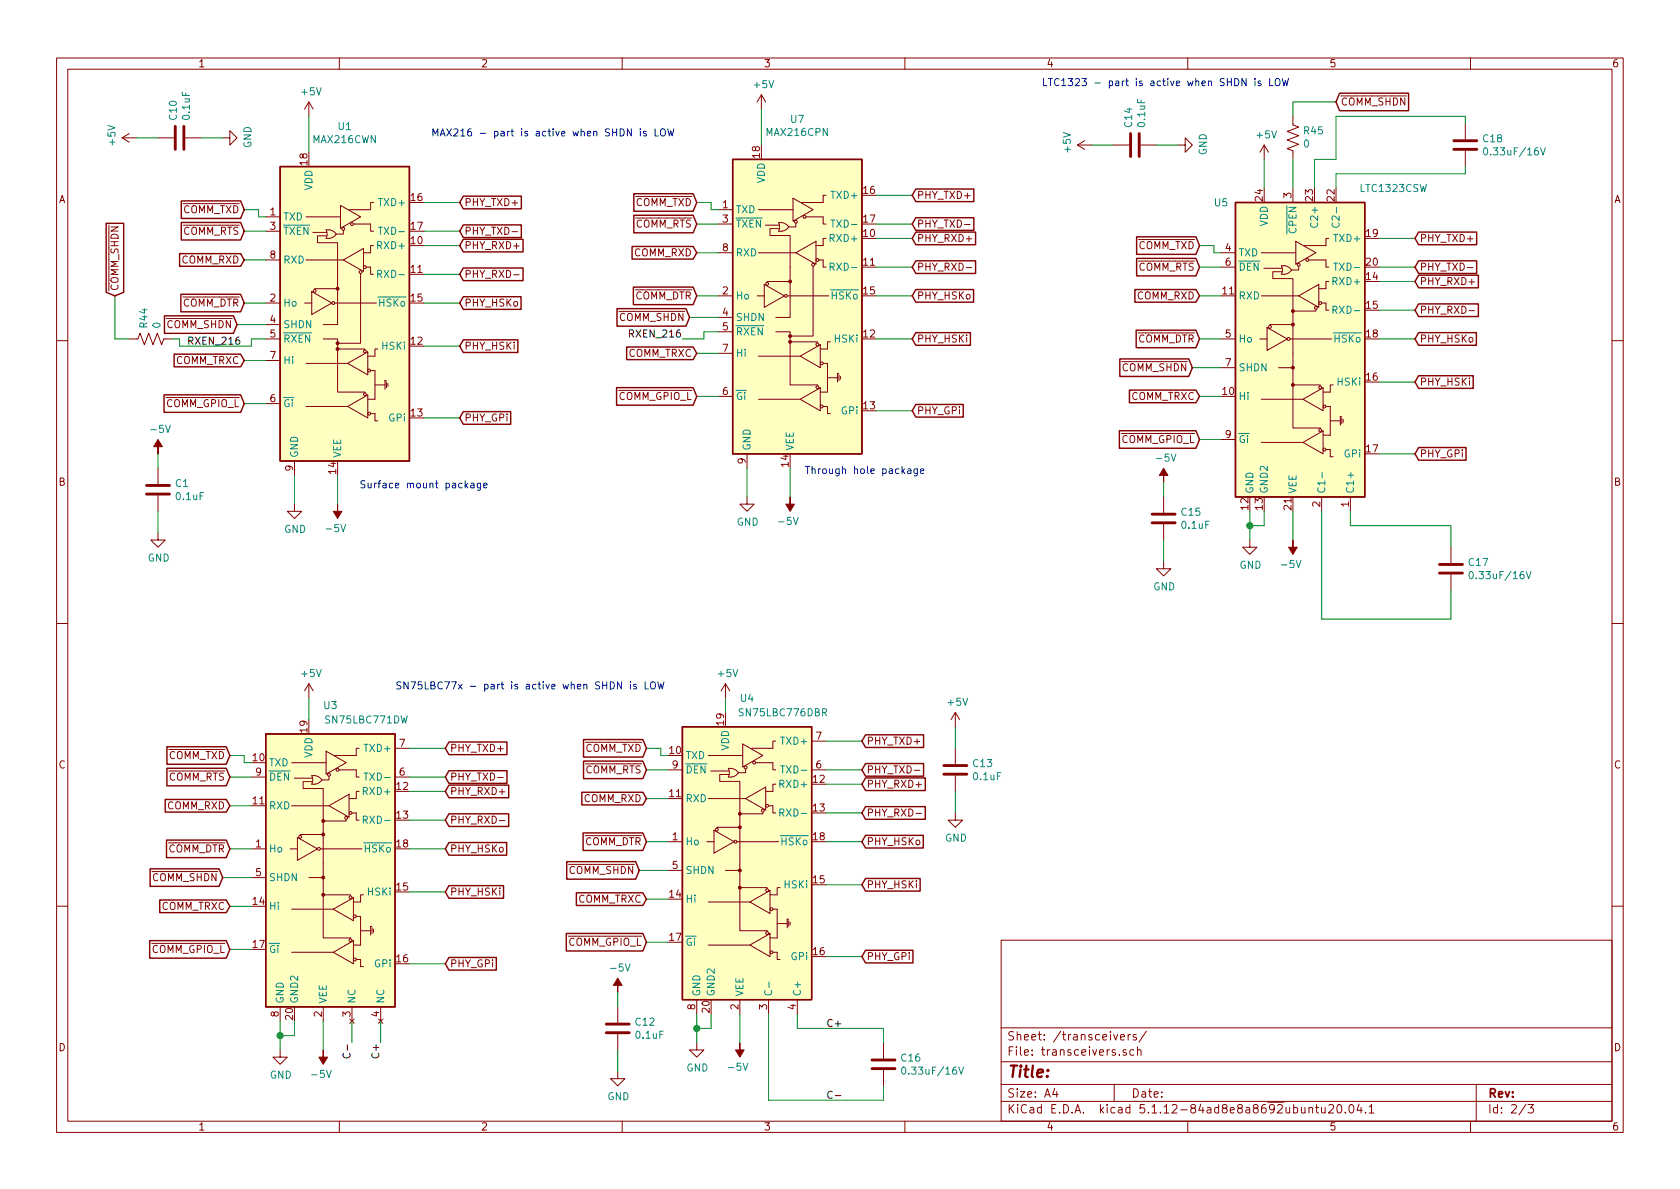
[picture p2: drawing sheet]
EESchema Schematic File Version 4
EELAYER 30 0
EELAYER END
$Descr A4 11693 8268
encoding utf-8
Sheet 2 3
Title ""
Date ""
Rev ""
Comp ""
Comment1 ""
Comment2 ""
Comment3 ""
Comment4 ""
$EndDescr
$Comp
L power:GND #PWR?
U 1 1
P 1950 7300
AR Path="/618901E7" Ref="#PWR?"  Part="1" 
AR Path="/61841750/618901E7" Ref="#PWR0133"  Part="1" 
F 0 "#PWR0133" H 1950 7050 50  0001 C CNN
F 1 "GND" H 1955 7127 50  0000 C CNN
F 2 "" H 1950 7300 50  0001 C CNN
F 3 "" H 1950 7300 50  0001 C CNN
	1    1950 7300
	1    0    0    -1  
$EndComp
Wire Wire Line
	1950 7300 1950 7200
$Comp
L power:+5V #PWR?
U 1 1
P 2150 4850
AR Path="/618901EE" Ref="#PWR?"  Part="1" 
AR Path="/61841750/618901EE" Ref="#PWR0134"  Part="1" 
F 0 "#PWR0134" H 2150 4700 50  0001 C CNN
F 1 "+5V" H 2165 5023 50  0000 C CNN
F 2 "" H 2150 4850 50  0001 C CNN
F 3 "" H 2150 4850 50  0001 C CNN
	1    2150 4850
	1    0    0    -1  
$EndComp
$Comp
L power:+5V #PWR?
U 1 1
P 5050 4850
AR Path="/618901F4" Ref="#PWR?"  Part="1" 
AR Path="/61841750/618901F4" Ref="#PWR0135"  Part="1" 
F 0 "#PWR0135" H 5050 4700 50  0001 C CNN
F 1 "+5V" H 5065 5023 50  0000 C CNN
F 2 "" H 5050 4850 50  0001 C CNN
F 3 "" H 5050 4850 50  0001 C CNN
	1    5050 4850
	1    0    0    -1  
$EndComp
Wire Wire Line
	5050 4850 5050 4950
Wire Wire Line
	2150 5000 2150 4850
$Comp
L power:GND #PWR?
U 1 1
P 6650 5650
AR Path="/6189020E" Ref="#PWR?"  Part="1" 
AR Path="/61841750/6189020E" Ref="#PWR0137"  Part="1" 
F 0 "#PWR0137" H 6650 5400 50  0001 C CNN
F 1 "GND" H 6655 5477 50  0000 C CNN
F 2 "" H 6650 5650 50  0001 C CNN
F 3 "" H 6650 5650 50  0001 C CNN
	1    6650 5650
	1    0    0    -1  
$EndComp
$Comp
L power:+5V #PWR?
U 1 1
P 6650 5050
AR Path="/6189021A" Ref="#PWR?"  Part="1" 
AR Path="/61841750/6189021A" Ref="#PWR0139"  Part="1" 
F 0 "#PWR0139" H 6650 4900 50  0001 C CNN
F 1 "+5V" H 6665 5223 50  0000 C CNN
F 2 "" H 6650 5050 50  0001 C CNN
F 3 "" H 6650 5050 50  0001 C CNN
	1    6650 5050
	1    0    0    -1  
$EndComp
Wire Wire Line
	6650 5050 6650 5200
Wire Wire Line
	6650 5500 6650 5650
Wire Wire Line
	2050 7100 2050 7200
Wire Wire Line
	2050 7200 1950 7200
Connection ~ 1950 7200
Wire Wire Line
	1950 7200 1950 7100
$Comp
L power:GND #PWR?
U 1 1
P 4850 7250
AR Path="/61890234" Ref="#PWR?"  Part="1" 
AR Path="/61841750/61890234" Ref="#PWR0140"  Part="1" 
F 0 "#PWR0140" H 4850 7000 50  0001 C CNN
F 1 "GND" H 4855 7077 50  0000 C CNN
F 2 "" H 4850 7250 50  0001 C CNN
F 3 "" H 4850 7250 50  0001 C CNN
	1    4850 7250
	1    0    0    -1  
$EndComp
Wire Wire Line
	4850 7250 4850 7150
Wire Wire Line
	4950 7050 4950 7150
Wire Wire Line
	4950 7150 4850 7150
Connection ~ 4850 7150
Wire Wire Line
	4850 7150 4850 7050
Wire Wire Line
	5750 5850 6000 5850
Wire Wire Line
	5750 6150 6000 6150
Wire Wire Line
	5750 5350 6000 5350
Wire Wire Line
	5750 5150 6000 5150
Wire Wire Line
	5750 6650 6000 6650
Wire Wire Line
	5750 5650 6000 5650
Wire Wire Line
	5750 5450 6000 5450
Wire Wire Line
	2850 5900 3100 5900
Wire Wire Line
	2850 6200 3100 6200
Wire Wire Line
	2850 5400 3100 5400
Wire Wire Line
	2850 5200 3100 5200
Wire Wire Line
	2850 6700 3100 6700
Wire Wire Line
	2850 5700 3100 5700
Wire Wire Line
	2850 5500 3100 5500
Wire Wire Line
	1750 5600 1600 5600
Wire Wire Line
	4650 5550 4500 5550
Wire Wire Line
	1600 6600 1750 6600
Wire Wire Line
	4500 6550 4650 6550
Wire Wire Line
	1600 5900 1750 5900
Wire Wire Line
	4500 5850 4650 5850
Wire Wire Line
	1600 6300 1750 6300
Wire Wire Line
	4500 6250 4650 6250
Wire Wire Line
	1550 6100 1750 6100
Wire Wire Line
	4650 6050 4450 6050
Wire Wire Line
	1750 5400 1600 5400
Wire Wire Line
	4650 5350 4500 5350
$Comp
L power:-5V #PWR?
U 1 1
P 2250 7300
AR Path="/61890277" Ref="#PWR?"  Part="1" 
AR Path="/61841750/61890277" Ref="#PWR0143"  Part="1" 
F 0 "#PWR0143" H 2250 7400 50  0001 C CNN
F 1 "-5V" H 2265 7473 50  0000 C CNN
F 2 "" H 2250 7300 50  0001 C CNN
F 3 "" H 2250 7300 50  0001 C CNN
	1    2250 7300
	-1   0    0    1   
$EndComp
Wire Wire Line
	2250 7300 2250 7100
$Comp
L power:-5V #PWR?
U 1 1
P 5150 7250
AR Path="/6189027E" Ref="#PWR?"  Part="1" 
AR Path="/61841750/6189027E" Ref="#PWR0144"  Part="1" 
F 0 "#PWR0144" H 5150 7350 50  0001 C CNN
F 1 "-5V" H 5165 7423 50  0000 C CNN
F 2 "" H 5150 7250 50  0001 C CNN
F 3 "" H 5150 7250 50  0001 C CNN
	1    5150 7250
	-1   0    0    1   
$EndComp
Wire Wire Line
	5150 7250 5150 7050
Wire Wire Line
	8500 2050 8350 2050
Wire Wire Line
	8350 3050 8500 3050
Wire Wire Line
	8350 2350 8500 2350
Wire Wire Line
	8350 2750 8500 2750
Wire Wire Line
	8500 2550 8300 2550
Wire Wire Line
	8500 1850 8350 1850
Wire Wire Line
	9600 2350 9850 2350
Wire Wire Line
	9600 2650 9850 2650
Wire Wire Line
	9600 1850 9850 1850
Wire Wire Line
	9600 1650 9850 1650
Wire Wire Line
	9600 3150 9850 3150
Wire Wire Line
	9600 2150 9850 2150
Wire Wire Line
	9600 1950 9850 1950
$Comp
L power:+5V #PWR?
U 1 1
P 8800 1100
AR Path="/618C54AC" Ref="#PWR?"  Part="1" 
AR Path="/61841750/618C54AC" Ref="#PWR0146"  Part="1" 
F 0 "#PWR0146" H 8800 950 50  0001 C CNN
F 1 "+5V" H 8815 1273 50  0000 C CNN
F 2 "" H 8800 1100 50  0001 C CNN
F 3 "" H 8800 1100 50  0001 C CNN
	1    8800 1100
	1    0    0    -1  
$EndComp
$Comp
L power:GND #PWR?
U 1 1
P 8700 3750
AR Path="/618C54B2" Ref="#PWR?"  Part="1" 
AR Path="/61841750/618C54B2" Ref="#PWR0147"  Part="1" 
F 0 "#PWR0147" H 8700 3500 50  0001 C CNN
F 1 "GND" H 8705 3577 50  0000 C CNN
F 2 "" H 8700 3750 50  0001 C CNN
F 3 "" H 8700 3750 50  0001 C CNN
	1    8700 3750
	1    0    0    -1  
$EndComp
Wire Wire Line
	8700 3550 8700 3650
Wire Wire Line
	8800 3550 8800 3650
Wire Wire Line
	8800 3650 8700 3650
Connection ~ 8700 3650
Wire Wire Line
	8700 3650 8700 3750
Wire Wire Line
	8800 1300 8800 1100
$Comp
L power:-5V #PWR?
U 1 1
P 9000 3750
AR Path="/618C54BE" Ref="#PWR?"  Part="1" 
AR Path="/61841750/618C54BE" Ref="#PWR0148"  Part="1" 
F 0 "#PWR0148" H 9000 3850 50  0001 C CNN
F 1 "-5V" H 9015 3923 50  0000 C CNN
F 2 "" H 9000 3750 50  0001 C CNN
F 3 "" H 9000 3750 50  0001 C CNN
	1    9000 3750
	-1   0    0    1   
$EndComp
Wire Wire Line
	9000 3750 9000 3550
$Comp
L power:GND #PWR?
U 1 1
P 1550 950
AR Path="/619D0528" Ref="#PWR?"  Part="1" 
AR Path="/61841750/619D0528" Ref="#PWR0149"  Part="1" 
F 0 "#PWR0149" H 1550 700 50  0001 C CNN
F 1 "GND" H 1555 777 50  0000 C CNN
F 2 "" H 1550 950 50  0001 C CNN
F 3 "" H 1550 950 50  0001 C CNN
	1    1550 950 
	0    -1   -1   0   
$EndComp
$Comp
L power:+5V #PWR?
U 1 1
P 950 950
AR Path="/619D0532" Ref="#PWR?"  Part="1" 
AR Path="/61841750/619D0532" Ref="#PWR0150"  Part="1" 
F 0 "#PWR0150" H 950 800 50  0001 C CNN
F 1 "+5V" H 965 1123 50  0000 C CNN
F 2 "" H 950 950 50  0001 C CNN
F 3 "" H 950 950 50  0001 C CNN
	1    950  950 
	0    -1   -1   0   
$EndComp
Wire Wire Line
	950  950  1100 950 
Wire Wire Line
	1400 950  1550 950 
$Comp
L power:GND #PWR?
U 1 1
P 8200 1000
AR Path="/619DEE26" Ref="#PWR?"  Part="1" 
AR Path="/61841750/619DEE26" Ref="#PWR0151"  Part="1" 
F 0 "#PWR0151" H 8200 750 50  0001 C CNN
F 1 "GND" H 8205 827 50  0000 C CNN
F 2 "" H 8200 1000 50  0001 C CNN
F 3 "" H 8200 1000 50  0001 C CNN
	1    8200 1000
	0    -1   -1   0   
$EndComp
$Comp
L power:+5V #PWR?
U 1 1
P 7600 1000
AR Path="/619DEE30" Ref="#PWR?"  Part="1" 
AR Path="/61841750/619DEE30" Ref="#PWR0152"  Part="1" 
F 0 "#PWR0152" H 7600 850 50  0001 C CNN
F 1 "+5V" H 7615 1173 50  0000 C CNN
F 2 "" H 7600 1000 50  0001 C CNN
F 3 "" H 7600 1000 50  0001 C CNN
	1    7600 1000
	0    -1   -1   0   
$EndComp
Wire Wire Line
	7600 1000 7750 1000
Wire Wire Line
	8050 1000 8200 1000
$Comp
L power:-5V #PWR?
U 1 1
P 2350 3500
AR Path="/619E82AA" Ref="#PWR?"  Part="1" 
AR Path="/61841750/619E82AA" Ref="#PWR0153"  Part="1" 
F 0 "#PWR0153" H 2350 3600 50  0001 C CNN
F 1 "-5V" H 2365 3673 50  0000 C CNN
F 2 "" H 2350 3500 50  0001 C CNN
F 3 "" H 2350 3500 50  0001 C CNN
	1    2350 3500
	-1   0    0    1   
$EndComp
$Comp
L power:GND #PWR?
U 1 1
P 2050 3500
AR Path="/619E896B" Ref="#PWR?"  Part="1" 
AR Path="/61841750/619E896B" Ref="#PWR0154"  Part="1" 
F 0 "#PWR0154" H 2050 3250 50  0001 C CNN
F 1 "GND" H 2055 3327 50  0000 C CNN
F 2 "" H 2050 3500 50  0001 C CNN
F 3 "" H 2050 3500 50  0001 C CNN
	1    2050 3500
	1    0    0    -1  
$EndComp
Wire Wire Line
	2350 3500 2350 3300
Wire Wire Line
	2050 3300 2050 3500
$Comp
L power:GND #PWR?
U 1 1
P 4300 7450
AR Path="/61A075FA" Ref="#PWR?"  Part="1" 
AR Path="/61841750/61A075FA" Ref="#PWR0157"  Part="1" 
F 0 "#PWR0157" H 4300 7200 50  0001 C CNN
F 1 "GND" H 4305 7277 50  0000 C CNN
F 2 "" H 4300 7450 50  0001 C CNN
F 3 "" H 4300 7450 50  0001 C CNN
	1    4300 7450
	1    0    0    -1  
$EndComp
Wire Wire Line
	4300 7450 4300 7300
Wire Wire Line
	4300 7000 4300 6900
$Comp
L power:-5V #PWR?
U 1 1
P 4300 6900
AR Path="/61A07606" Ref="#PWR?"  Part="1" 
AR Path="/61841750/61A07606" Ref="#PWR0158"  Part="1" 
F 0 "#PWR0158" H 4300 7000 50  0001 C CNN
F 1 "-5V" H 4315 7073 50  0000 C CNN
F 2 "" H 4300 6900 50  0001 C CNN
F 3 "" H 4300 6900 50  0001 C CNN
	1    4300 6900
	1    0    0    -1  
$EndComp
$Comp
L power:GND #PWR?
U 1 1
P 1100 3700
AR Path="/61A15348" Ref="#PWR?"  Part="1" 
AR Path="/61841750/61A15348" Ref="#PWR0159"  Part="1" 
F 0 "#PWR0159" H 1100 3450 50  0001 C CNN
F 1 "GND" H 1105 3527 50  0000 C CNN
F 2 "" H 1100 3700 50  0001 C CNN
F 3 "" H 1100 3700 50  0001 C CNN
	1    1100 3700
	1    0    0    -1  
$EndComp
Wire Wire Line
	1100 3700 1100 3550
Wire Wire Line
	1100 3250 1100 3150
$Comp
L power:-5V #PWR?
U 1 1
P 1100 3150
AR Path="/61A15354" Ref="#PWR?"  Part="1" 
AR Path="/61841750/61A15354" Ref="#PWR0160"  Part="1" 
F 0 "#PWR0160" H 1100 3250 50  0001 C CNN
F 1 "-5V" H 1115 3323 50  0000 C CNN
F 2 "" H 1100 3150 50  0001 C CNN
F 3 "" H 1100 3150 50  0001 C CNN
	1    1100 3150
	1    0    0    -1  
$EndComp
$Comp
L power:GND #PWR?
U 1 1
P 8100 3900
AR Path="/61A295A3" Ref="#PWR?"  Part="1" 
AR Path="/61841750/61A295A3" Ref="#PWR0161"  Part="1" 
F 0 "#PWR0161" H 8100 3650 50  0001 C CNN
F 1 "GND" H 8105 3727 50  0000 C CNN
F 2 "" H 8100 3900 50  0001 C CNN
F 3 "" H 8100 3900 50  0001 C CNN
	1    8100 3900
	1    0    0    -1  
$EndComp
Wire Wire Line
	8100 3900 8100 3750
Wire Wire Line
	8100 3450 8100 3350
$Comp
L power:-5V #PWR?
U 1 1
P 8100 3350
AR Path="/61A295AF" Ref="#PWR?"  Part="1" 
AR Path="/61841750/61A295AF" Ref="#PWR0162"  Part="1" 
F 0 "#PWR0162" H 8100 3450 50  0001 C CNN
F 1 "-5V" H 8115 3523 50  0000 C CNN
F 2 "" H 8100 3350 50  0001 C CNN
F 3 "" H 8100 3350 50  0001 C CNN
	1    8100 3350
	1    0    0    -1  
$EndComp
Wire Wire Line
	1850 1800 1700 1800
Wire Wire Line
	1700 2800 1850 2800
Wire Wire Line
	1700 2100 1850 2100
Wire Wire Line
	1700 2500 1850 2500
Wire Wire Line
	1850 1600 1700 1600
Wire Wire Line
	2950 2100 3200 2100
Wire Wire Line
	2950 2400 3200 2400
Wire Wire Line
	2950 1600 3200 1600
Wire Wire Line
	2950 1400 3200 1400
Wire Wire Line
	2950 2900 3200 2900
Wire Wire Line
	2950 1900 3200 1900
Wire Wire Line
	2950 1700 3200 1700
Wire Wire Line
	1850 2250 1650 2250
Wire Wire Line
	800  2050 800  2350
Wire Wire Line
	800  2350 900  2350
Wire Wire Line
	9300 700  9000 700 
Wire Wire Line
	9000 700  9000 800 
Wire Wire Line
	9000 1100 9000 1300
Wire Wire Line
	9150 1300 9150 1100
Wire Wire Line
	10200 800  10200 850 
Wire Wire Line
	10200 1150 10200 1200
Wire Wire Line
	10200 1200 9300 1200
Wire Wire Line
	9300 1200 9300 1300
Wire Wire Line
	10100 3800 10100 3650
Wire Wire Line
	10100 3650 9400 3650
Wire Wire Line
	9400 3650 9400 3550
Wire Wire Line
	9200 3550 9200 4300
Wire Wire Line
	9200 4300 10100 4300
Wire Wire Line
	10100 4300 10100 4100
Wire Wire Line
	6150 7250 6150 7150
Wire Wire Line
	6150 7150 5550 7150
Wire Wire Line
	5550 7150 5550 7050
Wire Wire Line
	5350 7050 5350 7650
Wire Wire Line
	5350 7650 6150 7650
Wire Wire Line
	6150 7650 6150 7550
Wire Wire Line
	2650 7100 2650 7250
Wire Wire Line
	2450 7100 2450 7250
Text Label 5750 7150 0    50   ~ 0
C+
Text Label 5750 7650 0    50   ~ 0
C-
Text Label 2650 7250 3    50   ~ 0
C+
Text Label 2450 7250 3    50   ~ 0
C-
Wire Wire Line
	9150 1100 9300 1100
Wire Wire Line
	9300 1100 9300 800 
Wire Wire Line
	9300 800  10200 800 
Text GLabel 9850 1650 2    50   Input ~ 0
PHY_TXD+
Text GLabel 9850 1850 2    50   Input ~ 0
PHY_TXD-
Text GLabel 9850 1950 2    50   Input ~ 0
PHY_RXD+
Text GLabel 9850 2150 2    50   Input ~ 0
PHY_RXD-
Text GLabel 9850 2350 2    50   Input ~ 0
PHY_HSKo
Text GLabel 9850 2650 2    50   Input ~ 0
PHY_HSKi
Text GLabel 9850 3150 2    50   Input ~ 0
PHY_GPi
Text GLabel 8350 1700 0    50   Input ~ 0
~COMM_TXD
Text GLabel 8350 1850 0    50   Input ~ 0
~COMM_RTS
Text GLabel 8350 2050 0    50   Input ~ 0
COMM_RXD
Text GLabel 8350 2350 0    50   Input ~ 0
~COMM_DTR
Text GLabel 8300 2550 0    50   Input ~ 0
~COMM_SHDN
Text GLabel 8350 2750 0    50   Input ~ 0
COMM_TRXC
Text GLabel 8350 3050 0    50   Input ~ 0
~COMM_GPIO_L
Text GLabel 9300 700  2    50   Input ~ 0
~COMM_SHDN
Text GLabel 3200 1400 2    50   Input ~ 0
PHY_TXD+
Text GLabel 3200 1600 2    50   Input ~ 0
PHY_TXD-
Text GLabel 3200 1700 2    50   Input ~ 0
PHY_RXD+
Text GLabel 3200 1900 2    50   Input ~ 0
PHY_RXD-
Text GLabel 3200 2100 2    50   Input ~ 0
PHY_HSKo
Text GLabel 3200 2400 2    50   Input ~ 0
PHY_HSKi
Text GLabel 3200 2900 2    50   Input ~ 0
PHY_GPi
Text GLabel 1700 1450 0    50   Input ~ 0
~COMM_TXD
Text GLabel 1700 1600 0    50   Input ~ 0
~COMM_RTS
Text GLabel 1700 1800 0    50   Input ~ 0
COMM_RXD
Text GLabel 1700 2100 0    50   Input ~ 0
~COMM_DTR
Text GLabel 1650 2250 0    50   Input ~ 0
~COMM_SHDN
Text GLabel 1700 2500 0    50   Input ~ 0
COMM_TRXC
Text GLabel 1700 2800 0    50   Input ~ 0
~COMM_GPIO_L
Wire Wire Line
	8500 1750 8450 1750
Wire Wire Line
	8450 1750 8450 1700
Wire Wire Line
	8450 1700 8350 1700
Wire Wire Line
	1700 1450 1800 1450
Wire Wire Line
	1800 1450 1800 1500
Wire Wire Line
	1800 1500 1850 1500
Wire Wire Line
	1750 5300 1700 5300
Wire Wire Line
	1700 5300 1700 5250
Wire Wire Line
	1700 5250 1600 5250
Wire Wire Line
	4500 5200 4600 5200
Wire Wire Line
	4600 5200 4600 5250
Wire Wire Line
	4600 5250 4650 5250
Text GLabel 6000 5150 2    50   Input ~ 0
PHY_TXD+
Text GLabel 6000 5350 2    50   Input ~ 0
PHY_TXD-
Text GLabel 6000 5450 2    50   Input ~ 0
PHY_RXD+
Text GLabel 6000 5650 2    50   Input ~ 0
PHY_RXD-
Text GLabel 6000 5850 2    50   Input ~ 0
PHY_HSKo
Text GLabel 6000 6150 2    50   Input ~ 0
PHY_HSKi
Text GLabel 6000 6650 2    50   Input ~ 0
PHY_GPi
Text GLabel 4500 6550 0    50   Input ~ 0
~COMM_GPIO_L
Text GLabel 4500 6250 0    50   Input ~ 0
COMM_TRXC
Text GLabel 4450 6050 0    50   Input ~ 0
~COMM_SHDN
Text GLabel 4500 5850 0    50   Input ~ 0
~COMM_DTR
Text GLabel 4500 5550 0    50   Input ~ 0
COMM_RXD
Text GLabel 4500 5350 0    50   Input ~ 0
~COMM_RTS
Text GLabel 4500 5200 0    50   Input ~ 0
~COMM_TXD
Text GLabel 3100 5200 2    50   Input ~ 0
PHY_TXD+
Text GLabel 3100 5400 2    50   Input ~ 0
PHY_TXD-
Text GLabel 3100 5500 2    50   Input ~ 0
PHY_RXD+
Text GLabel 3100 5700 2    50   Input ~ 0
PHY_RXD-
Text GLabel 3100 5900 2    50   Input ~ 0
PHY_HSKo
Text GLabel 3100 6200 2    50   Input ~ 0
PHY_HSKi
Text GLabel 3100 6700 2    50   Input ~ 0
PHY_GPi
Text GLabel 1600 5250 0    50   Input ~ 0
~COMM_TXD
Text GLabel 1600 5400 0    50   Input ~ 0
~COMM_RTS
Text GLabel 1600 5600 0    50   Input ~ 0
COMM_RXD
Text GLabel 1600 5900 0    50   Input ~ 0
~COMM_DTR
Text GLabel 1550 6100 0    50   Input ~ 0
~COMM_SHDN
Text GLabel 1600 6300 0    50   Input ~ 0
COMM_TRXC
Text GLabel 1600 6600 0    50   Input ~ 0
~COMM_GPIO_L
Text GLabel 800  2050 1    50   Input ~ 0
~COMM_SHDN
$Comp
L power:+5V #PWR?
U 1 1
P 2150 800
AR Path="/61DB8024" Ref="#PWR?"  Part="1" 
AR Path="/61841750/61DB8024" Ref="#PWR0136"  Part="1" 
F 0 "#PWR0136" H 2150 650 50  0001 C CNN
F 1 "+5V" H 2165 973 50  0000 C CNN
F 2 "" H 2150 800 50  0001 C CNN
F 3 "" H 2150 800 50  0001 C CNN
	1    2150 800 
	1    0    0    -1  
$EndComp
Wire Wire Line
	2150 800  2150 1050
$Comp
L power:-5V #PWR?
U 1 1
P 5500 3450
AR Path="/618CAC9B" Ref="#PWR?"  Part="1" 
AR Path="/61841750/618CAC9B" Ref="#PWR0173"  Part="1" 
F 0 "#PWR0173" H 5500 3550 50  0001 C CNN
F 1 "-5V" H 5515 3623 50  0000 C CNN
F 2 "" H 5500 3450 50  0001 C CNN
F 3 "" H 5500 3450 50  0001 C CNN
	1    5500 3450
	-1   0    0    1   
$EndComp
$Comp
L power:GND #PWR?
U 1 1
P 5200 3450
AR Path="/618CACA5" Ref="#PWR?"  Part="1" 
AR Path="/61841750/618CACA5" Ref="#PWR0174"  Part="1" 
F 0 "#PWR0174" H 5200 3200 50  0001 C CNN
F 1 "GND" H 5205 3277 50  0000 C CNN
F 2 "" H 5200 3450 50  0001 C CNN
F 3 "" H 5200 3450 50  0001 C CNN
	1    5200 3450
	1    0    0    -1  
$EndComp
Wire Wire Line
	5500 3450 5500 3250
Wire Wire Line
	5200 3250 5200 3450
Wire Wire Line
	5000 1750 4850 1750
Wire Wire Line
	4850 2750 5000 2750
Wire Wire Line
	4850 2050 5000 2050
Wire Wire Line
	4850 2450 5000 2450
Wire Wire Line
	5000 1550 4850 1550
Wire Wire Line
	6100 2050 6350 2050
Wire Wire Line
	6100 2350 6350 2350
Wire Wire Line
	6100 1550 6350 1550
Wire Wire Line
	6100 1350 6350 1350
Wire Wire Line
	6100 2850 6350 2850
Wire Wire Line
	6100 1850 6350 1850
Wire Wire Line
	6100 1650 6350 1650
Wire Wire Line
	5000 2200 4800 2200
Text GLabel 6350 1350 2    50   Input ~ 0
PHY_TXD+
Text GLabel 6350 1550 2    50   Input ~ 0
PHY_TXD-
Text GLabel 6350 1650 2    50   Input ~ 0
PHY_RXD+
Text GLabel 6350 1850 2    50   Input ~ 0
PHY_RXD-
Text GLabel 6350 2050 2    50   Input ~ 0
PHY_HSKo
Text GLabel 6350 2350 2    50   Input ~ 0
PHY_HSKi
Text GLabel 6350 2850 2    50   Input ~ 0
PHY_GPi
Text GLabel 4850 1400 0    50   Input ~ 0
~COMM_TXD
Text GLabel 4850 1550 0    50   Input ~ 0
~COMM_RTS
Text GLabel 4850 1750 0    50   Input ~ 0
COMM_RXD
Text GLabel 4850 2050 0    50   Input ~ 0
~COMM_DTR
Text GLabel 4800 2200 0    50   Input ~ 0
~COMM_SHDN
Text GLabel 4850 2450 0    50   Input ~ 0
COMM_TRXC
Text GLabel 4850 2750 0    50   Input ~ 0
~COMM_GPIO_L
Wire Wire Line
	4850 1400 4950 1400
Wire Wire Line
	4950 1400 4950 1450
Wire Wire Line
	4950 1450 5000 1450
Wire Wire Line
	5300 750  5300 1000
$Comp
L power:+5V #PWR?
U 1 1
P 5300 750
AR Path="/618D3E8A" Ref="#PWR?"  Part="1" 
AR Path="/61841750/618D3E8A" Ref="#PWR0175"  Part="1" 
F 0 "#PWR0175" H 5300 600 50  0001 C CNN
F 1 "+5V" H 5315 923 50  0000 C CNN
F 2 "" H 5300 750 50  0001 C CNN
F 3 "" H 5300 750 50  0001 C CNN
	1    5300 750 
	1    0    0    -1  
$EndComp
Text Label 1300 2400 0    50   ~ 0
RXEN_216
Wire Wire Line
	1750 2350 1750 2400
Wire Wire Line
	1750 2400 1250 2400
Wire Wire Line
	1250 2400 1250 2350
Wire Wire Line
	1250 2350 1200 2350
Wire Wire Line
	1750 2350 1850 2350
Text Label 4750 2350 2    50   ~ 0
RXEN_216
Wire Wire Line
	5000 2300 4900 2300
Wire Wire Line
	4900 2300 4900 2350
Wire Wire Line
	4900 2350 4750 2350
Text Notes 2500 3400 0    50   ~ 0
Surface mount package
Text Notes 5600 3300 0    50   ~ 0
Through hole package
Text Notes 3000 950  0    50   ~ 0
MAX216 - part is active when SHDN is LOW
Text Notes 7250 600  0    50   ~ 0
LTC1323 - part is active when SHDN is LOW
Text Notes 2750 4800 0    50   ~ 0
SN75LBC77x - part is active when SHDN is LOW
$Comp
L Transceivers:MAX216CWN U?
U 1 1
P 2350 2200
AR Path="/61866D96" Ref="U?"  Part="1" 
AR Path="/61841750/61866D96" Ref="U1"  Part="1" 
F 0 "U1" H 2400 3531 50  0000 C CNN
F 1 "MAX216CWN" H 2400 3440 50  0000 C CNN
F 2 "Package_SO:SOIC-18W_7.5x11.6mm_P1.27mm" H 3550 1150 50  0001 C CNN
F 3 "https://datasheets.maximintegrated.com/en/ds/MAX216.pdf" H 2350 2300 50  0001 C CNN
F 4 "MAX216CWN+-ND" H 2350 2200 50  0001 C CNN "Digikey"
	1    2350 2200
	1    0    0    -1  
$EndComp
$Comp
L Device:C C?
U 1 1
P 6650 5350
AR Path="/61890202" Ref="C?"  Part="1" 
AR Path="/61841750/61890202" Ref="C13"  Part="1" 
F 0 "C13" H 6765 5396 50  0000 L CNN
F 1 "0.1uF" H 6765 5305 50  0000 L CNN
F 2 "Capacitor_SMD:C_0603_1608Metric_Pad1.08x0.95mm_HandSolder" H 6688 5200 50  0001 C CNN
F 3 "~" H 6650 5350 50  0001 C CNN
F 4 "C14663" H 6650 5350 50  0001 C CNN "JLCPCB"
F 5 "1276-CL10B104KB8NNNLCT-ND" H 6650 5350 50  0001 C CNN "Digikey"
	1    6650 5350
	1    0    0    -1  
$EndComp
$Comp
L Transceivers:SN75LBC771DW U?
U 1 1
P 2250 6000
AR Path="/61890224" Ref="U?"  Part="1" 
AR Path="/61841750/61890224" Ref="U3"  Part="1" 
F 0 "U3" H 2300 7100 50  0000 C CNN
F 1 "SN75LBC771DW" H 2550 7000 50  0000 C CNN
F 2 "Package_SO:SOP-20_7.5x12.8mm_P1.27mm" H 3450 4950 50  0001 C CNN
F 3 "https://www.ti.com/lit/gpn/sn75lbc771" H 2250 6100 50  0001 C CNN
	1    2250 6000
	1    0    0    -1  
$EndComp
$Comp
L Transceivers:SN75LBC776DBR U?
U 1 1
P 5150 5950
AR Path="/6189022A" Ref="U?"  Part="1" 
AR Path="/61841750/6189022A" Ref="U4"  Part="1" 
F 0 "U4" H 5200 7050 50  0000 C CNN
F 1 "SN75LBC776DBR" H 5450 6950 50  0000 C CNN
F 2 "Package_SO:SSOP-20_5.3x7.2mm_P0.65mm" H 6350 4900 50  0001 C CNN
F 3 "https://www.ti.com/lit/gpn/sn75lbc776" H 5150 6050 50  0001 C CNN
	1    5150 5950
	1    0    0    -1  
$EndComp
$Comp
L Transceivers:LTC1323CSW U?
U 1 1
P 9000 2450
AR Path="/618C548A" Ref="U?"  Part="1" 
AR Path="/61841750/618C548A" Ref="U5"  Part="1" 
F 0 "U5" H 8500 3500 50  0000 C CNN
F 1 "LTC1323CSW" H 9700 3600 50  0000 C CNN
F 2 "Package_SO:SOP-24_7.5x15.4mm_P1.27mm" H 10200 1400 50  0001 C CNN
F 3 "https://www.analog.com/media/en/technical-documentation/data-sheets/lt1323.pdf" H 9000 2550 50  0001 C CNN
	1    9000 2450
	1    0    0    -1  
$EndComp
$Comp
L Device:C C?
U 1 1
P 1250 950
AR Path="/619D0166" Ref="C?"  Part="1" 
AR Path="/61841750/619D0166" Ref="C10"  Part="1" 
F 0 "C10" H 1365 996 50  0000 L CNN
F 1 "0.1uF" H 1365 905 50  0000 L CNN
F 2 "Capacitor_SMD:C_0603_1608Metric_Pad1.08x0.95mm_HandSolder" H 1288 800 50  0001 C CNN
F 3 "~" H 1250 950 50  0001 C CNN
F 4 "C14663" H 1250 950 50  0001 C CNN "JLCPCB"
F 5 "1276-CL10B104KB8NNNLCT-ND" H 1250 950 50  0001 C CNN "Digikey"
	1    1250 950 
	0    -1   -1   0   
$EndComp
$Comp
L Device:C C?
U 1 1
P 7900 1000
AR Path="/619DEA36" Ref="C?"  Part="1" 
AR Path="/61841750/619DEA36" Ref="C14"  Part="1" 
F 0 "C14" H 8015 1046 50  0000 L CNN
F 1 "0.1uF" H 8015 955 50  0000 L CNN
F 2 "Capacitor_SMD:C_0603_1608Metric_Pad1.08x0.95mm_HandSolder" H 7938 850 50  0001 C CNN
F 3 "~" H 7900 1000 50  0001 C CNN
F 4 "C14663" H 7900 1000 50  0001 C CNN "JLCPCB"
F 5 "1276-CL10B104KB8NNNLCT-ND" H 7900 1000 50  0001 C CNN "Digikey"
	1    7900 1000
	0    -1   -1   0   
$EndComp
$Comp
L Device:C C?
U 1 1
P 4300 7150
AR Path="/61A0736C" Ref="C?"  Part="1" 
AR Path="/61841750/61A0736C" Ref="C12"  Part="1" 
F 0 "C12" H 4415 7196 50  0000 L CNN
F 1 "0.1uF" H 4415 7105 50  0000 L CNN
F 2 "Capacitor_SMD:C_0603_1608Metric_Pad1.08x0.95mm_HandSolder" H 4338 7000 50  0001 C CNN
F 3 "~" H 4300 7150 50  0001 C CNN
F 4 "C14663" H 4300 7150 50  0001 C CNN "JLCPCB"
F 5 "1276-CL10B104KB8NNNLCT-ND" H 4300 7150 50  0001 C CNN "Digikey"
	1    4300 7150
	1    0    0    -1  
$EndComp
$Comp
L Device:C C?
U 1 1
P 1100 3400
AR Path="/61A14EE6" Ref="C?"  Part="1" 
AR Path="/61841750/61A14EE6" Ref="C1"  Part="1" 
F 0 "C1" H 1215 3446 50  0000 L CNN
F 1 "0.1uF" H 1215 3355 50  0000 L CNN
F 2 "Capacitor_SMD:C_0603_1608Metric_Pad1.08x0.95mm_HandSolder" H 1138 3250 50  0001 C CNN
F 3 "~" H 1100 3400 50  0001 C CNN
F 4 "C14663" H 1100 3400 50  0001 C CNN "JLCPCB"
F 5 "1276-CL10B104KB8NNNLCT-ND" H 1100 3400 50  0001 C CNN "Digikey"
	1    1100 3400
	1    0    0    -1  
$EndComp
$Comp
L Device:C C?
U 1 1
P 8100 3600
AR Path="/61A291DB" Ref="C?"  Part="1" 
AR Path="/61841750/61A291DB" Ref="C15"  Part="1" 
F 0 "C15" H 8215 3646 50  0000 L CNN
F 1 "0.1uF" H 8215 3555 50  0000 L CNN
F 2 "Capacitor_SMD:C_0603_1608Metric_Pad1.08x0.95mm_HandSolder" H 8138 3450 50  0001 C CNN
F 3 "~" H 8100 3600 50  0001 C CNN
F 4 "C14663" H 8100 3600 50  0001 C CNN "JLCPCB"
F 5 "1276-CL10B104KB8NNNLCT-ND" H 8100 3600 50  0001 C CNN "Digikey"
	1    8100 3600
	1    0    0    -1  
$EndComp
$Comp
L Device:R_US R?
U 1 1
P 1050 2350
AR Path="/61A64614" Ref="R?"  Part="1" 
AR Path="/61841750/61A64614" Ref="R44"  Part="1" 
F 0 "R44" H 982 2304 50  0000 R CNN
F 1 "0" H 982 2395 50  0000 R CNN
F 2 "Resistor_SMD:R_0603_1608Metric_Pad0.98x0.95mm_HandSolder" V 1090 2340 50  0001 C CNN
F 3 "~" H 1050 2350 50  0001 C CNN
F 4 "C21189" H 1050 2350 50  0001 C CNN "JLCPCB"
F 5 "RMCF0603ZT0R00CT-ND" H 1050 2350 50  0001 C CNN "Digikey"
	1    1050 2350
	0    1    1    0   
$EndComp
$Comp
L Device:R_US R?
U 1 1
P 9000 950
AR Path="/61A83574" Ref="R?"  Part="1" 
AR Path="/61841750/61A83574" Ref="R45"  Part="1" 
F 0 "R45" H 8932 904 50  0000 R CNN
F 1 "0" H 8932 995 50  0000 R CNN
F 2 "Resistor_SMD:R_0603_1608Metric_Pad0.98x0.95mm_HandSolder" V 9040 940 50  0001 C CNN
F 3 "~" H 9000 950 50  0001 C CNN
F 4 "C21189" H 9000 950 50  0001 C CNN "JLCPCB"
F 5 "RMCF0603ZT0R00CT-ND" H 9000 950 50  0001 C CNN "Digikey"
	1    9000 950 
	-1   0    0    1   
$EndComp
$Comp
L Device:C C?
U 1 1
P 10200 1000
AR Path="/61A9D7A3" Ref="C?"  Part="1" 
AR Path="/61841750/61A9D7A3" Ref="C18"  Part="1" 
F 0 "C18" H 10315 1046 50  0000 L CNN
F 1 "0.33uF/16V" H 10315 955 50  0000 L CNN
F 2 "Capacitor_SMD:C_0805_2012Metric_Pad1.18x1.45mm_HandSolder" H 10238 850 50  0001 C CNN
F 3 "~" H 10200 1000 50  0001 C CNN
F 4 "C1740" H 10200 1000 50  0001 C CNN "JLCPCB"
F 5 "1276-2959-1-ND" H 10200 1000 50  0001 C CNN "Digikey"
	1    10200 1000
	1    0    0    -1  
$EndComp
$Comp
L Device:C C?
U 1 1
P 10100 3950
AR Path="/61AB4257" Ref="C?"  Part="1" 
AR Path="/61841750/61AB4257" Ref="C17"  Part="1" 
F 0 "C17" H 10215 3996 50  0000 L CNN
F 1 "0.33uF/16V" H 10215 3905 50  0000 L CNN
F 2 "Capacitor_SMD:C_0805_2012Metric_Pad1.18x1.45mm_HandSolder" H 10138 3800 50  0001 C CNN
F 3 "~" H 10100 3950 50  0001 C CNN
F 4 "C1740" H 10100 3950 50  0001 C CNN "JLCPCB"
F 5 "1276-2959-1-ND" H 10100 3950 50  0001 C CNN "Digikey"
	1    10100 3950
	1    0    0    -1  
$EndComp
$Comp
L Device:C C?
U 1 1
P 6150 7400
AR Path="/61AC5AC1" Ref="C?"  Part="1" 
AR Path="/61841750/61AC5AC1" Ref="C16"  Part="1" 
F 0 "C16" H 6265 7446 50  0000 L CNN
F 1 "0.33uF/16V" H 6265 7355 50  0000 L CNN
F 2 "Capacitor_SMD:C_0805_2012Metric_Pad1.18x1.45mm_HandSolder" H 6188 7250 50  0001 C CNN
F 3 "~" H 6150 7400 50  0001 C CNN
F 4 "C1740" H 6150 7400 50  0001 C CNN "JLCPCB"
F 5 "1276-2959-1-ND" H 6150 7400 50  0001 C CNN "Digikey"
	1    6150 7400
	1    0    0    -1  
$EndComp
$Comp
L Transceivers:MAX216CPN U?
U 1 1
P 5500 2150
AR Path="/618CA703" Ref="U?"  Part="1" 
AR Path="/61841750/618CA703" Ref="U7"  Part="1" 
F 0 "U7" H 5550 3481 50  0000 C CNN
F 1 "MAX216CPN" H 5550 3390 50  0000 C CNN
F 2 "Package_DIP:DIP-18_W7.62mm" H 6700 1100 50  0001 C CNN
F 3 "https://datasheets.maximintegrated.com/en/ds/MAX216.pdf" H 5500 2250 50  0001 C CNN
F 4 "" H 5500 2150 50  0001 C CNN "Digikey"
	1    5500 2150
	1    0    0    -1  
$EndComp
$EndSCHEMATC
